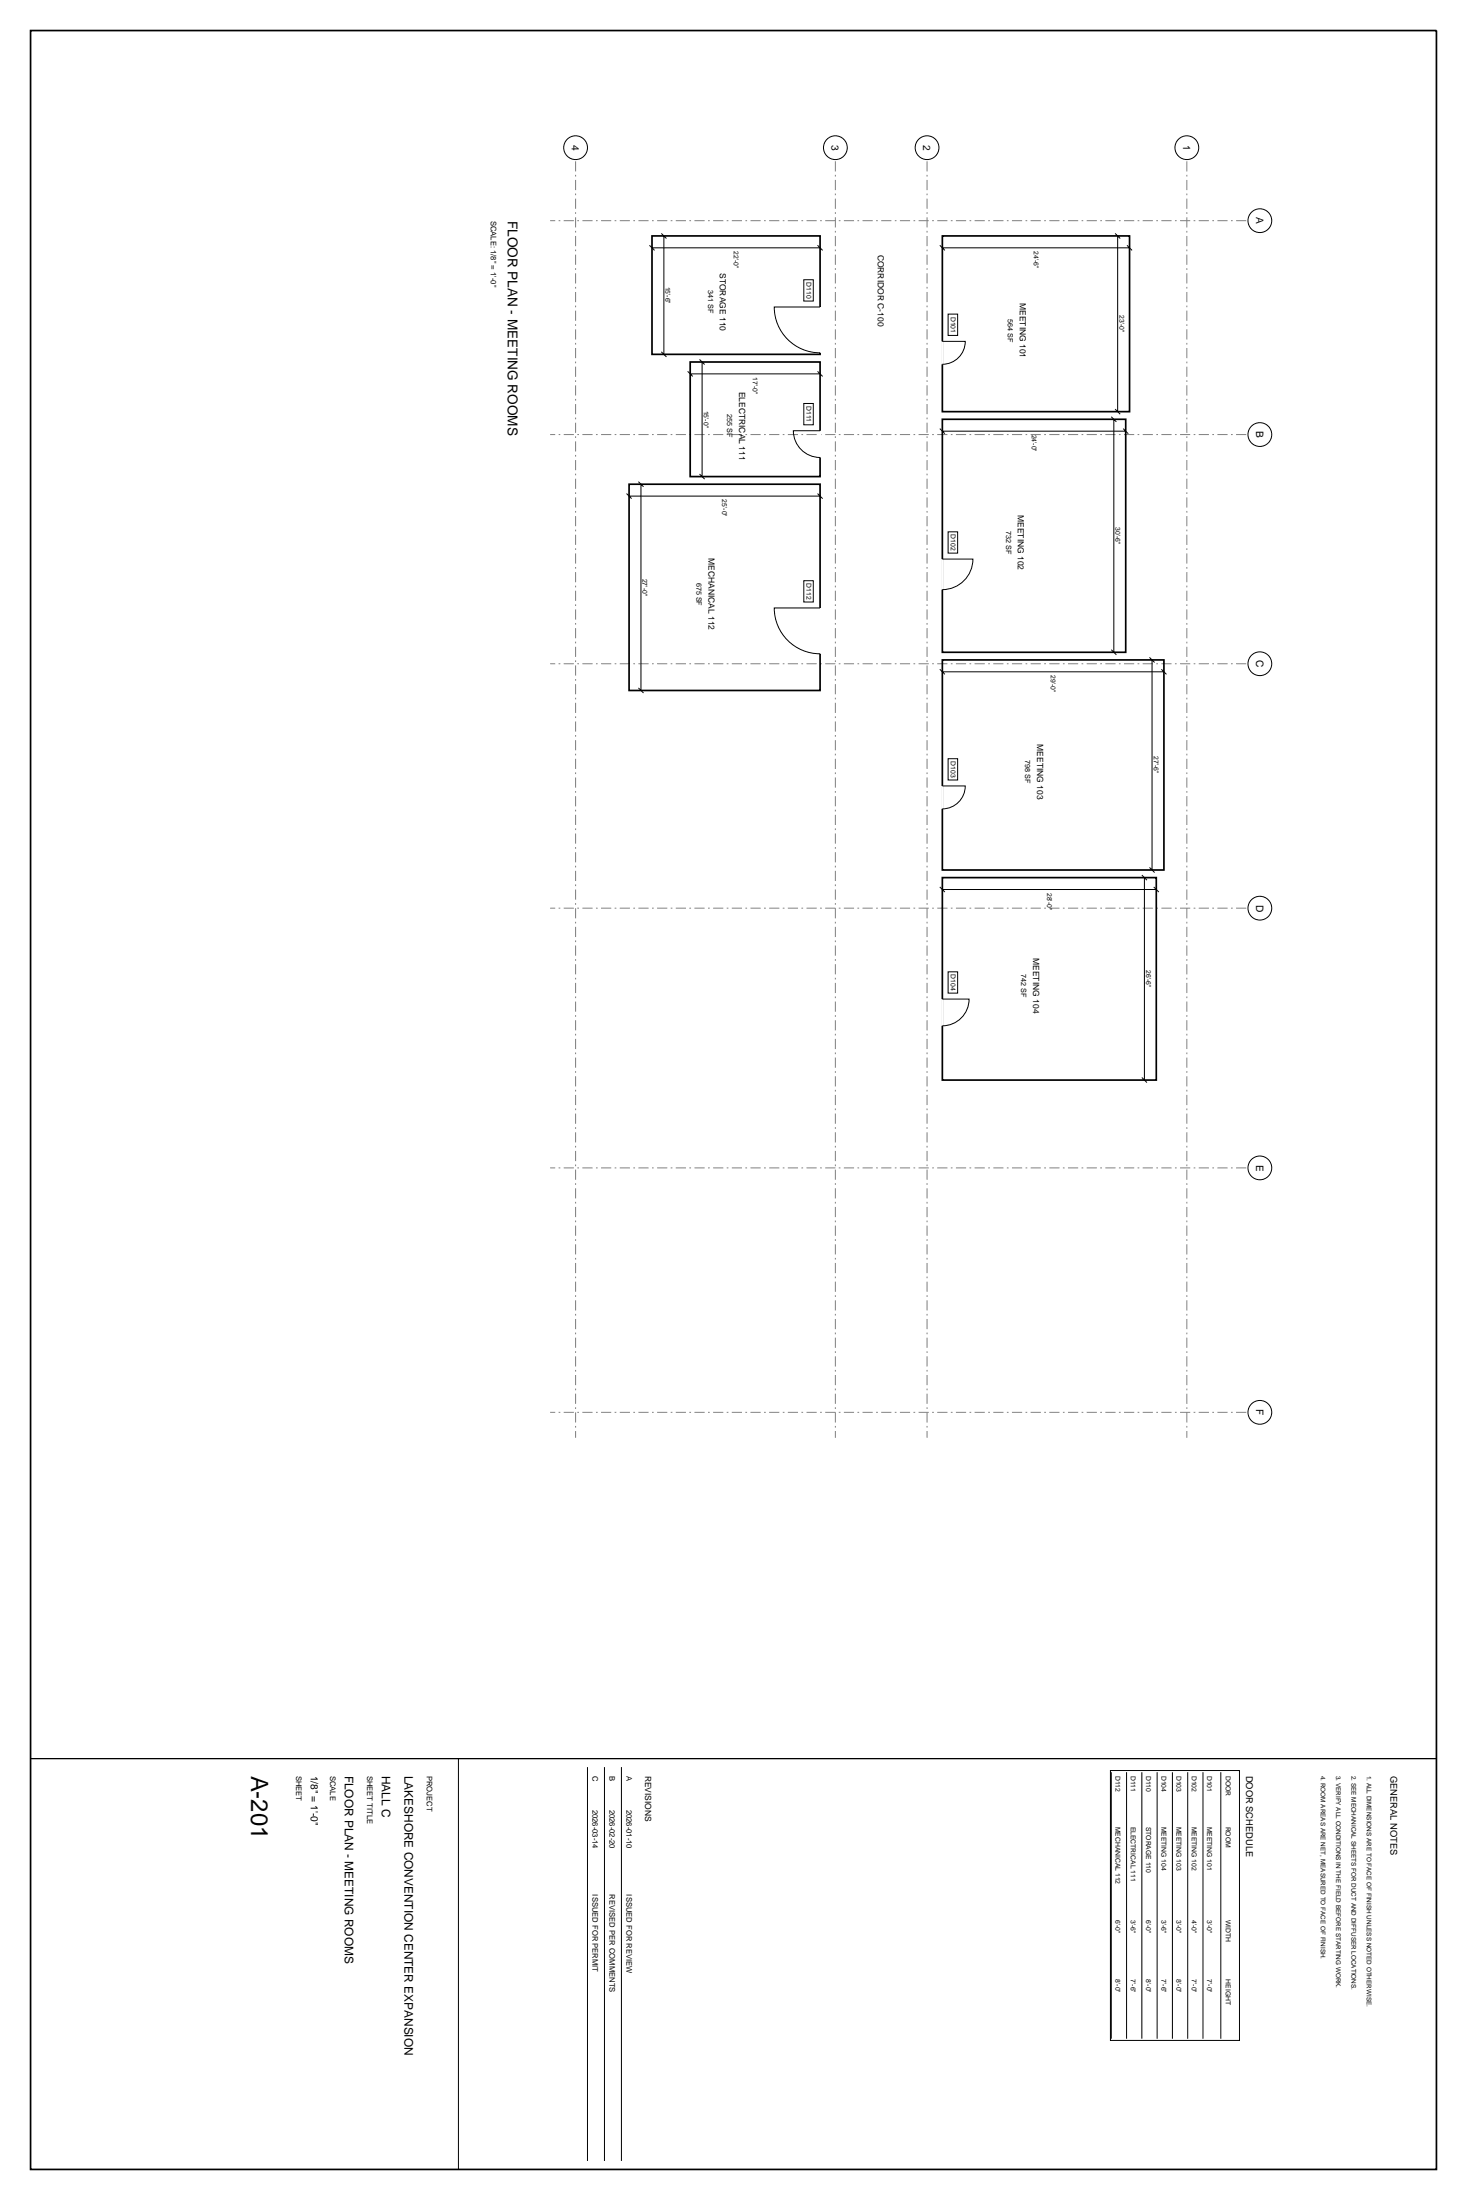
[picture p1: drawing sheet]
<svg xmlns="http://www.w3.org/2000/svg" width="610mm" height="914mm" viewBox="0 0 610 914" stroke-linecap="round" stroke-linejoin="round" font-family="sans-serif">
<path d="M12.7 12.7h584.2v889h-584.2zM270.9 98.1h69.9v49.2h-69.9zM391.6 98.1h77.8v73h-77.8zM286.8 150.5h54v47.6h-54zM391.6 174.3h76.2v96.8h-76.2zM261.4 201.3h79.4v85.7h-79.4zM391.6 274.3h92.1v87.3h-92.1zM391.6 364.8h88.9v84.1h-88.9z" fill="none" stroke="#000" stroke-width=".71" stroke-linecap="butt"/>
<path d="M12.7 731h584.2" fill="none" stroke="#000" stroke-width=".53"/>
<g fill="none" stroke="#000" stroke-width=".42">
<path d="M274.8 97l2.1 2.1M275.9 98.1v49.2M463.4 97l2.1 2.1M464.4 98.1v73M269.9 102l2.1 2.1M270.9 103h69.9M334 116.3h4v8.8h-4zM339.7 102l2.1 2.1M390.5 102l2.1 2.1M391.6 103h77.8M468.3 102l2.1 2.1M340.8 127.6h-19.1a19.1 19.1 0 0 0 19.1 19"/>
<path d="M394 130.6h3.9v8.8h-3.9zM274.8 146.2l2.1 2.1M285.8 154.3l2.1 2.2M286.8 155.4h54M290.7 149.4l2.1 2.1M291.7 150.5v47.6M339.7 154.3l2.1 2.2M391.6 141.9h9.5a9.5 9.5 0 0 1-9.5 9.5M334 167.7h4v8.9h-4zM340.8 179h-11.1a11.1 11.1 0 0 0 11.1 11.1M390.5 178.2l2.1 2.1M391.6 179.2h76.2"/>
<path d="M461.8 173.2l2.1 2.1M462.8 174.3v96.8M463.4 170l2.1 2.2M466.7 178.2l2.1 2.1M290.7 197l2.1 2.1M260.3 205.1l2.2 2.2M261.4 206.2h79.4M265.3 200.2l2.1 2.1M266.3 201.3v85.7M339.7 205.1l2.1 2.2M391.6 232.4h12.7a12.7 12.7 0 0 1-12.7 12.7M394 221h3.9v8.9h-3.9z"/>
<path d="M334 241.4h4v8.8h-4zM340.8 252.7h-19.1a19.1 19.1 0 0 0 19.1 19M390.5 278.2l2.1 2.1M391.6 279.2h92.1M461.8 270.1l2.1 2.1M477.7 273.2l2.1 2.1M478.7 274.3v87.3M482.6 278.2l2.1 2.1M265.3 285.9l2.1 2.1M394 315.3h3.9v8.9h-3.9zM391.6 326.7h9.5a9.5 9.5 0 0 1-9.5 9.5M390.5 368.7l2.1 2.1"/>
<path d="M391.6 369.7h88.9M474.5 363.7l2.1 2.1M475.5 364.8v84.1M477.7 360.5l2.1 2.2M479.4 368.7l2.1 2.1M391.6 415.3h11.1a11.1 11.1 0 0 1-11.1 11.1M394 403.9h3.9v8.9h-3.9zM474.5 447.9l2.1 2.1M190.5 731v170.7M244.1 734.5v163.7M251.2 734.5v163.7M258.2 734.5v163.7"/>
<path d="M461.4 735.9h53.7v112.2h-53.7zM461.8 736.6v110.8M468.1 736.6v110.8M474.5 736.6v110.8M480.8 736.6v110.8M487.2 736.6v110.8M493.5 736.6v110.8M499.9 736.6v110.8M507.3 736.6v110.8"/>
<circle cx="239.2" cy="61.4" r="4.9"/>
<circle cx="347.1" cy="61.4" r="4.9"/>
<circle cx="385.2" cy="61.4" r="4.9"/>
<circle cx="493.2" cy="61.4" r="4.9"/>
<circle cx="523.5" cy="91.7" r="4.9"/>
<circle cx="523.5" cy="180.6" r="4.9"/>
<circle cx="523.5" cy="275.9" r="4.9"/>
<circle cx="523.5" cy="377.5" r="4.9"/>
<circle cx="523.5" cy="485.4" r="4.9"/>
<circle cx="523.5" cy="587" r="4.9"/>
</g>
<path d="M239.2 67v530.6M347.1 67v530.6M385.2 67v530.6M493.2 67v530.6M517.9 91.7h-289.3M517.9 180.6h-289.3M517.9 275.9h-289.3M517.9 377.5h-289.3M517.9 485.4h-289.3M517.9 587h-289.3" fill="none" stroke="#808080" stroke-width=".42" stroke-dasharray="4.2 1.4 .7 1.4" stroke-linecap="butt"/>
<path d="M340.8 127.6v19M391.6 141.9v9.5M340.8 179v11.1M391.6 232.4v12.7M340.8 252.7v19M391.6 326.7v9.5M391.6 415.3v11.1" fill="none" stroke="#fff" stroke-width="1.1" stroke-linecap="butt"/>
<text font-size="9.9" x="104.4" y="738" transform="rotate(90 104.4 738)">A-201</text>
<text font-size="5.6" x="211" y="91.7" transform="rotate(90 211 91.7)">FLOOR PLAN - MEETING ROOMS</text>
<g font-size="4.9">
<text x="143.2" y="738" transform="rotate(90 143.2 738)">FLOOR PLAN - MEETING ROOMS</text>
<text x="158.6" y="738" transform="rotate(90 158.6 738)">HALL C</text>
<text x="168" y="738" transform="rotate(90 168 738)">LAKESHORE CONVENTION CENTER EXPANSION</text>
</g>
<g font-size="4.2">
<text x="237.6" y="60.2" transform="rotate(90 237.6 60.2)">4</text>
<text x="345.5" y="60.2" transform="rotate(90 345.5 60.2)">3</text>
<text x="383.6" y="60.2" transform="rotate(90 383.6 60.2)">2</text>
<text x="491.6" y="60.2" transform="rotate(90 491.6 60.2)">1</text>
<text x="521.9" y="90.3" transform="rotate(90 521.9 90.3)">A</text>
<text x="521.9" y="179.2" transform="rotate(90 521.9 179.2)">B</text>
<text x="521.9" y="274.3" transform="rotate(90 521.9 274.3)">C</text>
<text x="521.9" y="375.9" transform="rotate(90 521.9 375.9)">D</text>
<text x="521.9" y="484" transform="rotate(90 521.9 484)">E</text>
<text x="521.9" y="585.7" transform="rotate(90 521.9 585.7)">F</text>
<text x="129.2" y="738" transform="rotate(90 129.2 738)">1/8&quot; = 1'-0&quot;</text>
</g>
<g font-size="3.9">
<text x="517.9" y="738" transform="rotate(90 517.9 738)">DOOR SCHEDULE</text>
<text x="577.8" y="738" transform="rotate(90 577.8 738)">GENERAL NOTES</text>
</g>
<g font-size="3.5">
<text x="364.8" y="105.8" transform="rotate(90 364.8 105.8)">CORRIDOR C-100</text>
<text x="299.2" y="113.4" transform="rotate(90 299.2 113.4)">STORAGE 110</text>
<text x="423.8" y="125.9" transform="rotate(90 423.8 125.9)">MEETING 101</text>
<text x="307.1" y="162.8" transform="rotate(90 307.1 162.8)">ELECTRICAL 111</text>
<text x="423" y="214" transform="rotate(90 423 214)">MEETING 102</text>
<text x="294.4" y="231.9" transform="rotate(90 294.4 231.9)">MECHANICAL 112</text>
<text x="430.9" y="309.3" transform="rotate(90 430.9 309.3)">MEETING 103</text>
<text x="429.3" y="398.2" transform="rotate(90 429.3 398.2)">MEETING 104</text>
<text x="268.1" y="738" transform="rotate(90 268.1 738)">REVISIONS</text>
</g>
<g font-size="3.2">
<text x="203.9" y="91.7" transform="rotate(90 203.9 91.7)">SCALE: 1/8&quot; = 1'-0&quot;</text>
<text x="123.1" y="738" transform="rotate(90 123.1 738)">SHEET</text>
<text x="137.2" y="738" transform="rotate(90 137.2 738)">SCALE</text>
<text x="152.6" y="738" transform="rotate(90 152.6 738)">SHEET TITLE</text>
<text x="177.4" y="738" transform="rotate(90 177.4 738)">PROJECT</text>
<text x="246.2" y="738" transform="rotate(90 246.2 738)">C</text>
<text x="253.3" y="738" transform="rotate(90 253.3 738)">B</text>
<text x="260.3" y="738" transform="rotate(90 260.3 738)">A</text>
<text x="246.2" y="752.1" transform="rotate(90 246.2 752.1)">2026-03-14</text>
<text x="253.3" y="752.1" transform="rotate(90 253.3 752.1)">2026-02-20</text>
<text x="260.3" y="752.1" transform="rotate(90 260.3 752.1)">2026-01-10</text>
<text x="246.2" y="787.4" transform="rotate(90 246.2 787.4)">ISSUED FOR PERMIT</text>
<text x="253.3" y="787.4" transform="rotate(90 253.3 787.4)">REVISED PER COMMENTS</text>
<text x="260.3" y="787.4" transform="rotate(90 260.3 787.4)">ISSUED FOR REVIEW</text>
</g>
<g font-size="3">
<text x="294.2" y="120.7" transform="rotate(90 294.2 120.7)">341 SF</text>
<text x="418.8" y="132.6" transform="rotate(90 418.8 132.6)">564 SF</text>
<text x="302.2" y="172.3" transform="rotate(90 302.2 172.3)">255 SF</text>
<text x="418" y="220.7" transform="rotate(90 418 220.7)">732 SF</text>
<text x="289.5" y="242.1" transform="rotate(90 289.5 242.1)">675 SF</text>
<text x="426" y="315.9" transform="rotate(90 426 315.9)">798 SF</text>
<text x="424.4" y="404.8" transform="rotate(90 424.4 404.8)">742 SF</text>
</g>
<g font-size="2.8">
<text x="304.9" y="104.4" transform="rotate(90 304.9 104.4)">22'-0&quot;</text>
<text x="429.5" y="104.4" transform="rotate(90 429.5 104.4)">24'-6&quot;</text>
<text x="276.6" y="119.1" transform="rotate(90 276.6 119.1)">15'-6&quot;</text>
<text x="335.1" y="117.3" transform="rotate(90 335.1 117.3)">D110</text>
<text x="395.1" y="131.6" transform="rotate(90 395.1 131.6)">D101</text>
<text x="465.1" y="131" transform="rotate(90 465.1 131)">23'-0&quot;</text>
<text x="312.9" y="156.8" transform="rotate(90 312.9 156.8)">17'-0&quot;</text>
<text x="292.5" y="170.7" transform="rotate(90 292.5 170.7)">15'-0&quot;</text>
<text x="335.1" y="168.8" transform="rotate(90 335.1 168.8)">D111</text>
<text x="428.7" y="180.6" transform="rotate(90 428.7 180.6)">24'-0&quot;</text>
<text x="300.2" y="207.6" transform="rotate(90 300.2 207.6)">25'-0&quot;</text>
<text x="463.5" y="219.1" transform="rotate(90 463.5 219.1)">30'-6&quot;</text>
<text x="395.1" y="222.1" transform="rotate(90 395.1 222.1)">D102</text>
<text x="267.1" y="240.5" transform="rotate(90 267.1 240.5)">27'-0&quot;</text>
<text x="335.1" y="242.4" transform="rotate(90 335.1 242.4)">D112</text>
<text x="436.7" y="280.6" transform="rotate(90 436.7 280.6)">29'-0&quot;</text>
<text x="395.1" y="316.4" transform="rotate(90 395.1 316.4)">D103</text>
<text x="479.4" y="314.3" transform="rotate(90 479.4 314.3)">27'-6&quot;</text>
<text x="435.1" y="371.1" transform="rotate(90 435.1 371.1)">28'-0&quot;</text>
<text x="395.1" y="405" transform="rotate(90 395.1 405)">D104</text>
<text x="476.2" y="403.2" transform="rotate(90 476.2 403.2)">26'-6&quot;</text>
<text x="463.5" y="738" transform="rotate(90 463.5 738)">D112</text>
<text x="469.9" y="738" transform="rotate(90 469.9 738)">D111</text>
<text x="476.2" y="738" transform="rotate(90 476.2 738)">D110</text>
<text x="482.6" y="738" transform="rotate(90 482.6 738)">D104</text>
<text x="488.9" y="738" transform="rotate(90 488.9 738)">D103</text>
<text x="495.3" y="738" transform="rotate(90 495.3 738)">D102</text>
<text x="501.6" y="738" transform="rotate(90 501.6 738)">D101</text>
<text x="509.4" y="738" transform="rotate(90 509.4 738)">DOOR</text>
<text x="463.5" y="759.2" transform="rotate(90 463.5 759.2)">MECHANICAL 112</text>
<text x="469.9" y="759.2" transform="rotate(90 469.9 759.2)">ELECTRICAL 111</text>
<text x="476.2" y="759.2" transform="rotate(90 476.2 759.2)">STORAGE 110</text>
<text x="482.6" y="759.2" transform="rotate(90 482.6 759.2)">MEETING 104</text>
<text x="488.9" y="759.2" transform="rotate(90 488.9 759.2)">MEETING 103</text>
<text x="495.3" y="759.2" transform="rotate(90 495.3 759.2)">MEETING 102</text>
<text x="501.6" y="759.2" transform="rotate(90 501.6 759.2)">MEETING 101</text>
<text x="509.4" y="759.2" transform="rotate(90 509.4 759.2)">ROOM</text>
<text x="463.5" y="798" transform="rotate(90 463.5 798)">6'-0&quot;</text>
<text x="469.9" y="798" transform="rotate(90 469.9 798)">3'-6&quot;</text>
<text x="476.2" y="798" transform="rotate(90 476.2 798)">6'-0&quot;</text>
<text x="482.6" y="798" transform="rotate(90 482.6 798)">3'-6&quot;</text>
<text x="488.9" y="798" transform="rotate(90 488.9 798)">3'-0&quot;</text>
<text x="495.3" y="798" transform="rotate(90 495.3 798)">4'-0&quot;</text>
<text x="501.6" y="798" transform="rotate(90 501.6 798)">3'-0&quot;</text>
<text x="509.4" y="798" transform="rotate(90 509.4 798)">WIDTH</text>
<text x="463.5" y="822.7" transform="rotate(90 463.5 822.7)">8'-0&quot;</text>
<text x="469.9" y="822.7" transform="rotate(90 469.9 822.7)">7'-6&quot;</text>
<text x="476.2" y="822.7" transform="rotate(90 476.2 822.7)">8'-0&quot;</text>
<text x="482.6" y="822.7" transform="rotate(90 482.6 822.7)">7'-6&quot;</text>
<text x="488.9" y="822.7" transform="rotate(90 488.9 822.7)">8'-0&quot;</text>
<text x="495.3" y="822.7" transform="rotate(90 495.3 822.7)">7'-0&quot;</text>
<text x="501.6" y="822.7" transform="rotate(90 501.6 822.7)">7'-0&quot;</text>
<text x="509.4" y="822.7" transform="rotate(90 509.4 822.7)">HEIGHT</text>
</g>
<g font-size="2.6">
<text x="548.9" y="738" transform="rotate(90 548.9 738)">4. ROOM AREAS ARE NET, MEASURED TO FACE OF FINISH.</text>
<text x="555.3" y="738" transform="rotate(90 555.3 738)">3. VERIFY ALL CONDITIONS IN THE FIELD BEFORE STARTING WORK.</text>
<text x="561.6" y="738" transform="rotate(90 561.6 738)">2. SEE MECHANICAL SHEETS FOR DUCT AND DIFFUSER LOCATIONS.</text>
<text x="568" y="738" transform="rotate(90 568 738)">1. ALL DIMENSIONS ARE TO FACE OF FINISH UNLESS NOTED OTHERWISE.</text>
</g>
</svg>
